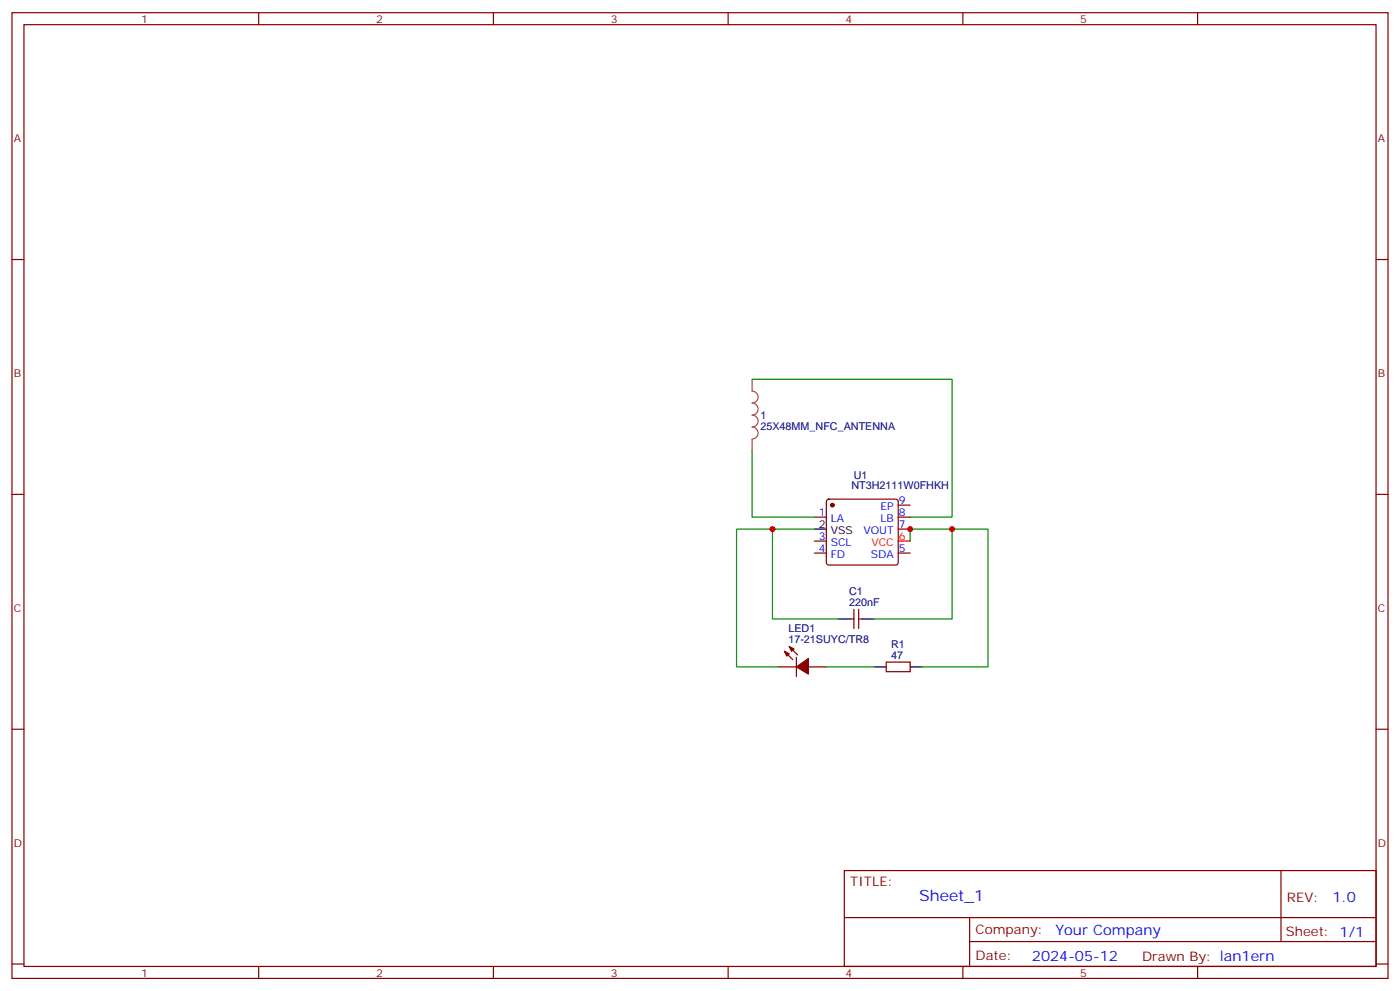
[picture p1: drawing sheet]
<svg xmlns="http://www.w3.org/2000/svg" width="412mm" height="292mm" viewBox="0 0 412 292" stroke-linecap="round" stroke-linejoin="round" font-family="sans-serif">
<g fill="none" stroke="#870000" stroke-width=".35">
<path d="M3.5 3.7h405.4v284.4h-405.4zM7.1 7.3h398.2v277.3h-398.2zM76.2 3.7v3.6M145.3 3.7v3.6M214.5 3.7v3.6M283.6 3.7v3.6M352.8 3.7v3.6M3.5 76.4h3.6M405.3 76.4h3.6M3.5 145.6h3.6M239.9 152.3h3.5M239.9 159.3h3.5"/>
<path d="M243.7 147.2l.4-.2h19.8l.5 .2 .2 .5v18l-.3 .5-.4 .2h-19.8l-.5-.3-.2-.4v-18zM264.6 148.7h3.5M264.6 152.3h3.5M264.6 155.8h3.5M405.3 145.6h3.6M239.9 162.8h3.5M251.5 179.4v5.7M252.9 179.4v5.7M264.6 162.8h3.5M229.3 196.4h5.3M231.1 191.8l2.4 2.4M232.5 190.4l2.4 2.4"/>
<path d="M234.6 193.5v5.7M238.1 196.4h5.3M250.5 182.2h1M252.9 182.2h1.1M261.1 194.9h7v2.9h-7zM3.5 214.7h3.6M405.3 214.7h3.6M248.7 256.3h156.6v28.3h-156.6zM377.3 256.4v20.8M248.7 270.2h156.5M285.6 277.2h119.6M285.6 270.2v14.1"/>
<path d="M3.5 283.8h3.6M76.2 284.6v3.5M145.3 284.6v3.5M214.5 284.6v3.5M283.6 284.6v3.5M352.8 284.6v3.5M405.3 283.8h3.6"/>
</g>
<path d="M264.6 159.3h3.5" fill="none" stroke="#f00" stroke-width=".35"/>
<path d="M239.9 155.8h3.5M246.9 182.2h3.6M254 182.2h3.5M257.5 196.4h3.6M268.1 196.4h3.5" fill="none" stroke="#000" stroke-width=".35"/>
<g fill="#870000" stroke="#870000" stroke-width=".35">
<path d="M231.1 191.8l1.4 .7-.7 .7z"/>
<path d="M232.5 190.4l1.4 .7-.7 .7z"/>
<path d="M234.6 196.4l3.5-2.5v4.6z"/>
<circle cx="245.2" cy="148.7" r=".53"/>
</g>
<path d="M221.5 111.7v3.5a1.76 1.76 0 0 1 1.8 1.7 1.76 1.76 0 0 1-1.8 1.8 1.76 1.76 0 0 1 1.8 1.8 1.76 1.76 0 0 1-1.8 1.7 1.76 1.76 0 0 1 1.8 1.8 1.76 1.76 0 0 1-1.8 1.7M221.5 125.7a1.76 1.76 0 0 1 1.8 1.8 1.76 1.76 0 0 1-1.8 1.8M221.5 129.4v3.5" fill="none" stroke="#a64a4a" stroke-width=".35"/>
<path d="M221.5 111.7h59v40.6h-12.4M221.5 132.9v19.4h18.4M227.5 155.8h-10.5v40.6h12.3M239.9 155.8h-12.4v26.4h19.4M268.1 159.3v-3.5h12.4v26.4h-23M280.5 155.8h10.5v40.6h-19.4M243.4 196.4h14.1" fill="none" stroke="#008700" stroke-width=".35"/>
<g fill="#c00">
<circle cx="268.1" cy="155.8" r=".88"/>
<circle cx="280.5" cy="155.8" r=".88"/>
<circle cx="227.5" cy="155.8" r=".88"/>
</g>
<text font-size="4.6" fill="#00f" x="270.8" y="265.4">Sheet_1</text>
<g font-size="4.2" fill="#00f">
<text x="392.5" y="265.6">1.0</text>
<text x="310.9" y="275.2">Your Company</text>
<text x="304" y="283">2024-05-12</text>
</g>
<g font-size="3.9" fill="#800">
<text x="250.5" y="260.9">TITLE:</text>
<text x="379.1" y="265.6">REV:</text>
<text x="287.4" y="275.1">Company:</text>
<text x="378.7" y="275.7">Sheet: 1/1</text>
<text x="287.4" y="282.8">Date:</text>
<text x="336.4" y="282.9">Draw</text>
<text x="346.6" y="282.9">n By: lan1ern</text>
</g>
<g font-size="3.2" fill="#800">
<text x="41.6" y="6.7">1</text>
<text x="110.8" y="6.7">2</text>
<text x="179.9" y="6.7">3</text>
<text x="249.1" y="6.7">4</text>
<text x="318.2" y="6.7">5</text>
<text x="4.1" y="41.8">A</text>
<text x="405.9" y="41.8">A</text>
<text x="4.1" y="111">B</text>
<text x="405.9" y="111">B</text>
<text x="4.1" y="180.1">C</text>
<text x="405.9" y="180.1">C</text>
<text x="4.1" y="249.3">D</text>
<text x="405.9" y="249.3">D</text>
<text x="41.6" y="287.5">1</text>
<text x="110.8" y="287.5">2</text>
<text x="179.9" y="287.5">3</text>
<text x="249.1" y="287.5">4</text>
<text x="318.2" y="287.5">5</text>
</g>
<g font-size="3.2" fill="#000080">
<text x="224" y="123.4">1</text>
<text x="224" y="126.6">25X48MM_NFC_ANTENNA</text>
<text x="251.5" y="140.9">U1</text>
<text x="250.8" y="144.1">NT3H2111W0FHKH</text>
<text x="250.1" y="178.4">220nF</text>
<text x="250.1" y="175.2">C1</text>
<text x="232.2" y="189.3">17-21SUYC/TR8</text>
<text x="232.2" y="186.2">LED1</text>
<text x="262.5" y="190.8">R1</text>
<text x="262.5" y="193.9">47</text>
</g>
<g font-size="3.2" fill="#00f">
<text x="264.8" y="148.4">9</text>
<text x="241.2" y="151.9">1</text>
<text x="244.7" y="153.7">LA</text>
<text x="259.3" y="153.7">LB</text>
<text x="259.4" y="150.1">EP</text>
<text x="264.8" y="151.9">8</text>
<text x="264.8" y="155.4">7</text>
<text x="241.2" y="159">3</text>
<text x="244.7" y="160.7">SCL</text>
<text x="254.3" y="157.2">VOUT</text>
<text x="241.2" y="162.5">4</text>
<text x="244.7" y="164.3">FD</text>
<text x="256.5" y="164.3">SDA</text>
<text x="264.8" y="162.5">5</text>
</g>
<g font-size="3.2">
<text x="241.2" y="155.4">2</text>
<text x="244.7" y="157.2">VSS</text>
</g>
<g font-size="3.2" fill="#f00">
<text x="256.7" y="160.7">VCC</text>
<text x="264.8" y="159">6</text>
</g>
</svg>
